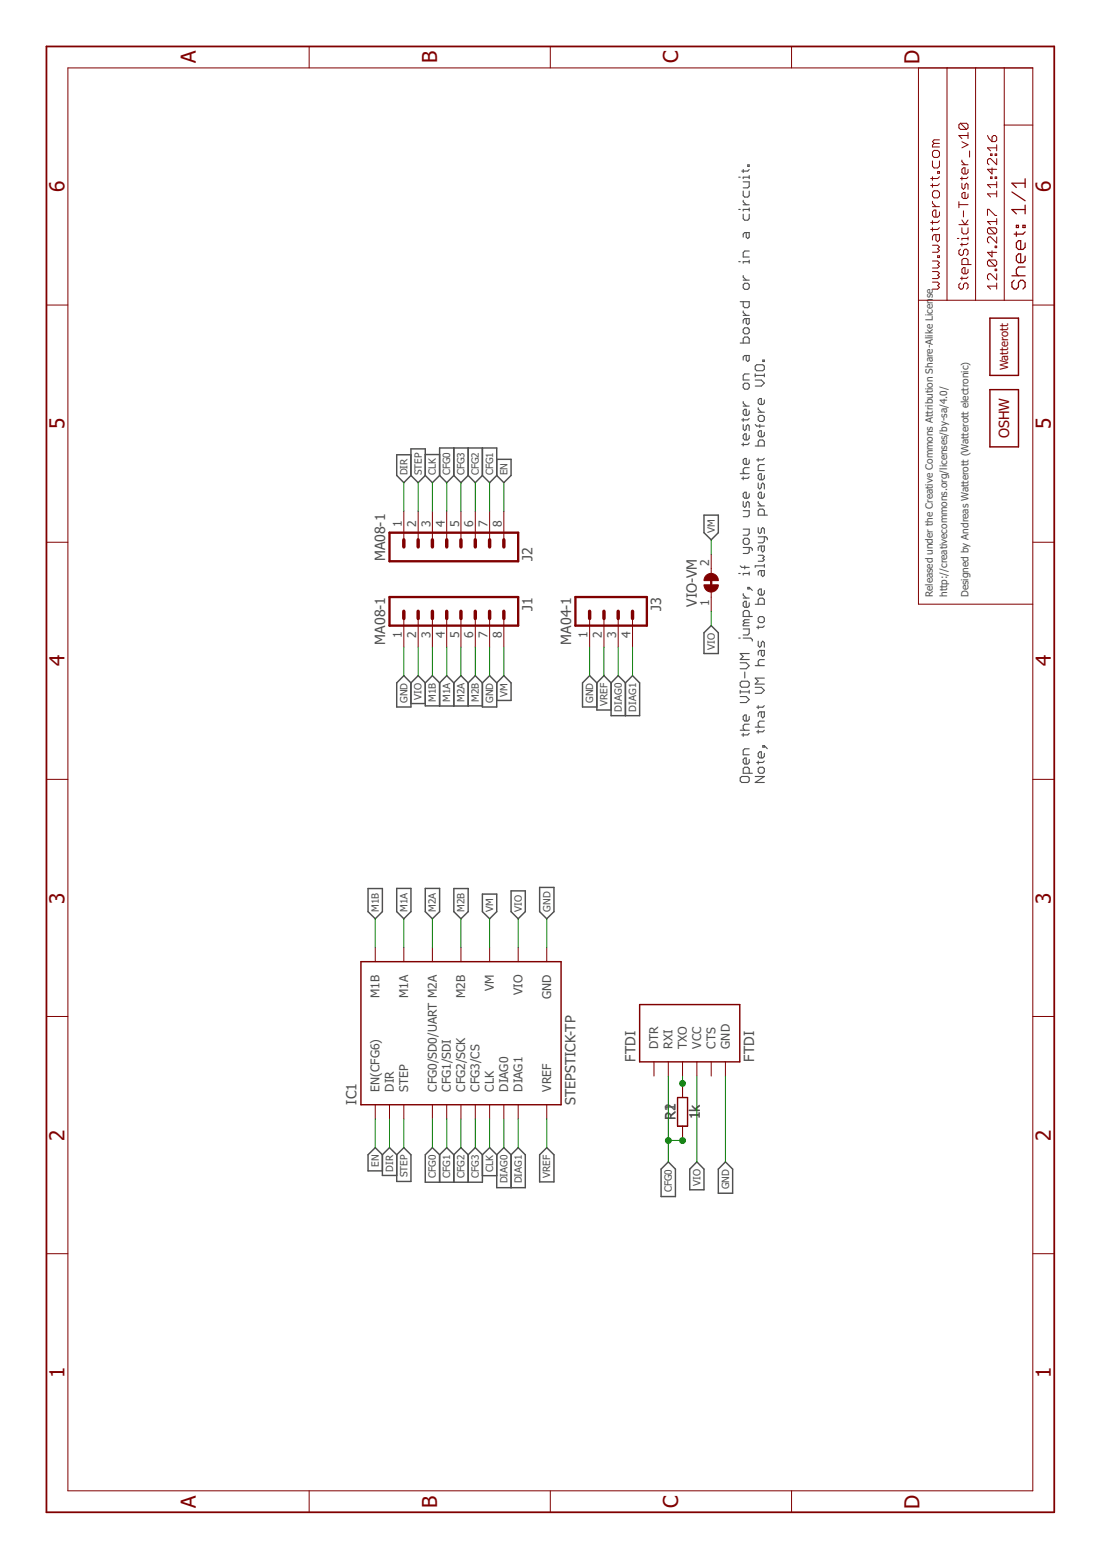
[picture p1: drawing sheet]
<?xml version="1.0" encoding="utf-8"?>
<!DOCTYPE eagle SYSTEM "eagle.dtd">
<eagle version="7.7.0">
<drawing>
<settings>
<setting alwaysvectorfont="no"/>
<setting verticaltext="up"/>
</settings>
<grid distance="0.1" unitdist="inch" unit="inch" style="lines" multiple="1" display="no" altdistance="0.01" altunitdist="inch" altunit="inch"/>
<schematic xreflabel="%F%N/%S.%C%R" xrefpart="/%S.%C%R">
<libraries>
<library name="we-symbol">
<symbols>
<symbol name="A4L-LOC">
<wire x1="256.54" y1="3.81" x2="256.54" y2="8.89" width="0.1016" layer="94"/>
<wire x1="256.54" y1="8.89" x2="256.54" y2="13.97" width="0.1016" layer="94"/>
<wire x1="256.54" y1="13.97" x2="256.54" y2="19.05" width="0.1016" layer="94"/>
<wire x1="256.54" y1="19.05" x2="256.54" y2="24.13" width="0.1016" layer="94"/>
<wire x1="161.29" y1="3.81" x2="161.29" y2="24.13" width="0.1016" layer="94"/>
<wire x1="161.29" y1="24.13" x2="215.265" y2="24.13" width="0.1016" layer="94"/>
<wire x1="215.265" y1="24.13" x2="256.54" y2="24.13" width="0.1016" layer="94"/>
<wire x1="246.38" y1="3.81" x2="246.38" y2="8.89" width="0.1016" layer="94"/>
<wire x1="246.38" y1="8.89" x2="256.54" y2="8.89" width="0.1016" layer="94"/>
<wire x1="246.38" y1="8.89" x2="215.265" y2="8.89" width="0.1016" layer="94"/>
<wire x1="215.265" y1="8.89" x2="215.265" y2="3.81" width="0.1016" layer="94"/>
<wire x1="215.265" y1="8.89" x2="215.265" y2="13.97" width="0.1016" layer="94"/>
<wire x1="215.265" y1="13.97" x2="256.54" y2="13.97" width="0.1016" layer="94"/>
<wire x1="215.265" y1="13.97" x2="215.265" y2="19.05" width="0.1016" layer="94"/>
<wire x1="215.265" y1="19.05" x2="256.54" y2="19.05" width="0.1016" layer="94"/>
<wire x1="215.265" y1="19.05" x2="215.265" y2="24.13" width="0.1016" layer="94"/>
<frame x1="0" y1="0" x2="260.35" y2="179.07" columns="6" rows="4" layer="94"/>
<text x="217.17" y="15.24" size="1.778" layer="94" font="vector">&gt;DRAWING_NAME</text>
<text x="217.17" y="10.16" size="1.778" layer="94" font="vector">&gt;LAST_DATE_TIME</text>
<text x="230.505" y="5.08" size="2.54" layer="94" font="vector">&gt;SHEET</text>
<text x="217.17" y="5.08" size="2.54" layer="94" font="vector">Sheet:</text>
<text x="217.17" y="20.32" size="2.032" layer="94" font="vector">www.watterott.com</text>
</symbol>
<symbol name="OSHW_LOGO">
<wire x1="5.08" y1="2.54" x2="5.08" y2="-2.54" width="0.254" layer="94"/>
<wire x1="5.08" y1="-2.54" x2="-5.08" y2="-2.54" width="0.254" layer="94"/>
<wire x1="-5.08" y1="-2.54" x2="-5.08" y2="2.54" width="0.254" layer="94"/>
<wire x1="-5.08" y1="2.54" x2="5.08" y2="2.54" width="0.254" layer="94"/>
<text x="0" y="0" size="1.778" layer="94" align="center">OSHW</text>
</symbol>
<symbol name="WE_LOGO">
<wire x1="5.08" y1="2.54" x2="5.08" y2="-2.54" width="0.254" layer="94"/>
<wire x1="5.08" y1="-2.54" x2="-5.08" y2="-2.54" width="0.254" layer="94"/>
<wire x1="-5.08" y1="-2.54" x2="-5.08" y2="2.54" width="0.254" layer="94"/>
<wire x1="-5.08" y1="2.54" x2="5.08" y2="2.54" width="0.254" layer="94"/>
<text x="0" y="0" size="1.4224" layer="94" align="center">Watterott</text>
</symbol>
</symbols>
<devicesets>
<deviceset name="FRAME-A4L" prefix="FRAME">
<gates>
<gate name="F" symbol="A4L-LOC" x="0" y="0"/>
</gates>
<devices>
<device name="">
<technologies>
<technology name=""/>
</technologies>
</device>
</devices>
</deviceset>
<deviceset name="OSHW_LOGO" prefix="LOGO">
<gates>
<gate name="L" symbol="OSHW_LOGO" x="0" y="0"/>
</gates>
<devices>
<device name="X0100" package="OSHW_6X100">
<technologies>
<technology name=""/>
</technologies>
</device>
<device name="X0150" package="OSHW_6X150">
<technologies>
<technology name=""/>
</technologies>
</device>
<device name="X0200" package="OSHW_6X200">
<technologies>
<technology name=""/>
</technologies>
</device>
<device name="X0070" package="OSHW_6X70">
<technologies>
<technology name=""/>
</technologies>
</device>
</devices>
</deviceset>
<deviceset name="LOGO" prefix="LOGO">
<gates>
<gate name="L" symbol="WE_LOGO" x="0" y="0"/>
</gates>
<devices>
<device name="-PLACE" package="LOGO_TPLACE">
<technologies>
<technology name=""/>
</technologies>
</device>
<device name="-LAYER" package="LOGO_TOP">
<technologies>
<technology name=""/>
</technologies>
</device>
<device name="-STOP" package="LOGO_STOP">
<technologies>
<technology name=""/>
</technologies>
</device>
<device name="-S_STOP" package="SPARK_STOP">
<technologies>
<technology name=""/>
</technologies>
</device>
<device name="-S_LAYER" package="SPARK_TOP">
<technologies>
<technology name=""/>
</technologies>
</device>
<device name="-S_PLACE_M" package="SPARK_TPLACE_M">
<technologies>
<technology name=""/>
</technologies>
</device>
<device name="-S_PLACE_S" package="SPARK_TPLACE_S">
<technologies>
<technology name=""/>
</technologies>
</device>
</devices>
</deviceset>
</devicesets>
</library>
<library name="we-board">
<symbols>
<symbol name="STEPSTICK">
<wire x1="-12.7" y1="17.78" x2="-12.7" y2="-17.78" width="0.254" layer="94"/>
<wire x1="-12.7" y1="-17.78" x2="12.7" y2="-17.78" width="0.254" layer="94"/>
<wire x1="12.7" y1="-17.78" x2="12.7" y2="17.78" width="0.254" layer="94"/>
<wire x1="12.7" y1="17.78" x2="-12.7" y2="17.78" width="0.254" layer="94"/>
<text x="-12.7" y="20.32" size="1.778" layer="95" align="top-left">&gt;NAME</text>
<text x="-12.7" y="-20.32" size="1.778" layer="95">&gt;Value</text>
<pin name="DIR" x="-15.24" y="12.7" visible="pin" length="short"/>
<pin name="STEP" x="-15.24" y="10.16" visible="pin" length="short"/>
<pin name="CFG1/SDI" x="-15.24" y="2.54" visible="pin" length="short"/>
<pin name="CFG2/SCK" x="-15.24" y="0" visible="pin" length="short"/>
<pin name="CFG3/CS" x="-15.24" y="-2.54" visible="pin" length="short"/>
<pin name="DIAG0" x="-15.24" y="-7.62" visible="pin" length="short"/>
<pin name="EN(CFG6)" x="-15.24" y="15.24" visible="pin" length="short"/>
<pin name="VM" x="15.24" y="-5.08" visible="pin" length="short" direction="pwr" rot="R180"/>
<pin name="VIO" x="15.24" y="-10.16" visible="pin" length="short" direction="pwr" rot="R180"/>
<pin name="GND" x="15.24" y="-15.24" visible="pin" length="short" direction="pwr" rot="R180"/>
<pin name="M1A" x="15.24" y="10.16" visible="pin" length="short" direction="out" rot="R180"/>
<pin name="DIAG1" x="-15.24" y="-10.16" visible="pin" length="short"/>
<pin name="M2A" x="15.24" y="5.08" visible="pin" length="short" direction="out" rot="R180"/>
<pin name="M1B" x="15.24" y="15.24" visible="pin" length="short" direction="out" rot="R180"/>
<pin name="M2B" x="15.24" y="0" visible="pin" length="short" direction="out" rot="R180"/>
<pin name="VREF" x="-15.24" y="-15.24" visible="pin" length="short" direction="pas"/>
<pin name="CFG0/SD0/UART" x="-15.24" y="5.08" visible="pin" length="short"/>
<pin name="CLK" x="-15.24" y="-5.08" visible="pin" length="short"/>
</symbol>
<symbol name="FTDI">
<wire x1="-5.08" y1="10.16" x2="-5.08" y2="-7.62" width="0.254" layer="94"/>
<wire x1="-5.08" y1="-7.62" x2="5.08" y2="-7.62" width="0.254" layer="94"/>
<wire x1="5.08" y1="-7.62" x2="5.08" y2="10.16" width="0.254" layer="94"/>
<wire x1="5.08" y1="10.16" x2="-5.08" y2="10.16" width="0.254" layer="94"/>
<text x="-5.08" y="12.7" size="1.778" layer="95" align="top-left">&gt;NAME</text>
<text x="-5.08" y="-10.16" size="1.778" layer="95">&gt;Value</text>
<pin name="DTR" x="-7.62" y="7.62" visible="pin" length="short"/>
<pin name="RXI" x="-7.62" y="5.08" visible="pin" length="short"/>
<pin name="TXO" x="-7.62" y="2.54" visible="pin" length="short"/>
<pin name="VCC" x="-7.62" y="0" visible="pin" length="short" direction="pwr"/>
<pin name="CTS" x="-7.62" y="-2.54" visible="pin" length="short"/>
<pin name="GND" x="-7.62" y="-5.08" visible="pin" length="short" direction="pwr"/>
</symbol>
</symbols>
<devicesets>
<deviceset name="STEPSTICK" prefix="B">
<gates>
<gate name="BOARD" symbol="STEPSTICK" x="0" y="0"/>
</gates>
<devices>
<device name="-TP" package="STEPSTICK_TP">
<connects>
<connect gate="BOARD" pin="CFG0/SD0/UART" pad="NC/CFG0"/>
<connect gate="BOARD" pin="CFG1/SDI" pad="CFG1"/>
<connect gate="BOARD" pin="CFG2/SCK" pad="CFG2"/>
<connect gate="BOARD" pin="CFG3/CS" pad="CFG3"/>
<connect gate="BOARD" pin="CLK" pad="NC/CLK"/>
<connect gate="BOARD" pin="DIAG0" pad="DIAG0"/>
<connect gate="BOARD" pin="DIAG1" pad="DIAG1"/>
<connect gate="BOARD" pin="DIR" pad="DIR"/>
<connect gate="BOARD" pin="EN(CFG6)" pad="EN"/>
<connect gate="BOARD" pin="GND" pad="GND@1 GND@2"/>
<connect gate="BOARD" pin="M1A" pad="M1A"/>
<connect gate="BOARD" pin="M1B" pad="M1B"/>
<connect gate="BOARD" pin="M2A" pad="M2A"/>
<connect gate="BOARD" pin="M2B" pad="M2B"/>
<connect gate="BOARD" pin="STEP" pad="STEP"/>
<connect gate="BOARD" pin="VIO" pad="VIO"/>
<connect gate="BOARD" pin="VM" pad="VM"/>
<connect gate="BOARD" pin="VREF" pad="VREF"/>
</connects>
<technologies>
<technology name=""/>
</technologies>
</device>
<device name="-TEST" package="STEPSTICK-TEST">
<connects>
<connect gate="BOARD" pin="CFG0/SD0/UART" pad="NC/CFG0"/>
<connect gate="BOARD" pin="CFG1/SDI" pad="CFG1"/>
<connect gate="BOARD" pin="CFG2/SCK" pad="CFG2"/>
<connect gate="BOARD" pin="CFG3/CS" pad="CFG3"/>
<connect gate="BOARD" pin="CLK" pad="NC/CLK"/>
<connect gate="BOARD" pin="DIAG0" pad="DIAG0"/>
<connect gate="BOARD" pin="DIAG1" pad="DIAG1"/>
<connect gate="BOARD" pin="DIR" pad="DIR"/>
<connect gate="BOARD" pin="EN(CFG6)" pad="EN"/>
<connect gate="BOARD" pin="GND" pad="GND@1 GND@2"/>
<connect gate="BOARD" pin="M1A" pad="M1A"/>
<connect gate="BOARD" pin="M1B" pad="M1B"/>
<connect gate="BOARD" pin="M2A" pad="M2A"/>
<connect gate="BOARD" pin="M2B" pad="M2B"/>
<connect gate="BOARD" pin="STEP" pad="STEP"/>
<connect gate="BOARD" pin="VIO" pad="VIO"/>
<connect gate="BOARD" pin="VM" pad="VM"/>
<connect gate="BOARD" pin="VREF" pad="VREF"/>
</connects>
<technologies>
<technology name=""/>
</technologies>
</device>
</devices>
</deviceset>
<deviceset name="FTDI" prefix="J">
<gates>
<gate name="J" symbol="FTDI" x="0" y="0"/>
</gates>
<devices>
<device name="" package="FTDI">
<connects>
<connect gate="J" pin="CTS" pad="2-CTS"/>
<connect gate="J" pin="DTR" pad="6-DTR"/>
<connect gate="J" pin="GND" pad="1-GND"/>
<connect gate="J" pin="RXI" pad="5-RXI"/>
<connect gate="J" pin="TXO" pad="4-TXO"/>
<connect gate="J" pin="VCC" pad="3-VCC"/>
</connects>
<technologies>
<technology name=""/>
</technologies>
</device>
<device name="-SMD" package="FTDI_SMD">
<connects>
<connect gate="J" pin="CTS" pad="2-CTS"/>
<connect gate="J" pin="DTR" pad="6-DTR"/>
<connect gate="J" pin="GND" pad="1-GND"/>
<connect gate="J" pin="RXI" pad="5-RXI"/>
<connect gate="J" pin="TXO" pad="4-TXO"/>
<connect gate="J" pin="VCC" pad="3-VCC"/>
</connects>
<technologies>
<technology name=""/>
</technologies>
</device>
<device name="-SMDNC" package="FTDI_SMDNC">
<connects>
<connect gate="J" pin="CTS" pad="2-CTS"/>
<connect gate="J" pin="DTR" pad="6-DTR"/>
<connect gate="J" pin="GND" pad="1-GND"/>
<connect gate="J" pin="RXI" pad="5-RXI"/>
<connect gate="J" pin="TXO" pad="4-TXO"/>
<connect gate="J" pin="VCC" pad="3-VCC"/>
</connects>
<technologies>
<technology name=""/>
</technologies>
</device>
</devices>
</deviceset>
</devicesets>
</library>
<library name="we-con">
<symbols>
<symbol name="MA08-1">
<wire x1="3.81" y1="-10.16" x2="-1.27" y2="-10.16" width="0.4064" layer="94"/>
<wire x1="1.27" y1="-2.54" x2="2.54" y2="-2.54" width="0.6096" layer="94"/>
<wire x1="1.27" y1="-5.08" x2="2.54" y2="-5.08" width="0.6096" layer="94"/>
<wire x1="1.27" y1="-7.62" x2="2.54" y2="-7.62" width="0.6096" layer="94"/>
<wire x1="1.27" y1="2.54" x2="2.54" y2="2.54" width="0.6096" layer="94"/>
<wire x1="1.27" y1="0" x2="2.54" y2="0" width="0.6096" layer="94"/>
<wire x1="1.27" y1="10.16" x2="2.54" y2="10.16" width="0.6096" layer="94"/>
<wire x1="1.27" y1="7.62" x2="2.54" y2="7.62" width="0.6096" layer="94"/>
<wire x1="1.27" y1="5.08" x2="2.54" y2="5.08" width="0.6096" layer="94"/>
<wire x1="-1.27" y1="12.7" x2="-1.27" y2="-10.16" width="0.4064" layer="94"/>
<wire x1="3.81" y1="-10.16" x2="3.81" y2="12.7" width="0.4064" layer="94"/>
<wire x1="-1.27" y1="12.7" x2="3.81" y2="12.7" width="0.4064" layer="94"/>
<text x="-1.27" y="-12.7" size="1.778" layer="96">&gt;VALUE</text>
<text x="-1.27" y="13.462" size="1.778" layer="95">&gt;NAME</text>
<pin name="1" x="7.62" y="-7.62" visible="pad" length="middle" direction="pas" swaplevel="1" rot="R180"/>
<pin name="2" x="7.62" y="-5.08" visible="pad" length="middle" direction="pas" swaplevel="1" rot="R180"/>
<pin name="3" x="7.62" y="-2.54" visible="pad" length="middle" direction="pas" swaplevel="1" rot="R180"/>
<pin name="4" x="7.62" y="0" visible="pad" length="middle" direction="pas" swaplevel="1" rot="R180"/>
<pin name="5" x="7.62" y="2.54" visible="pad" length="middle" direction="pas" swaplevel="1" rot="R180"/>
<pin name="6" x="7.62" y="5.08" visible="pad" length="middle" direction="pas" swaplevel="1" rot="R180"/>
<pin name="7" x="7.62" y="7.62" visible="pad" length="middle" direction="pas" swaplevel="1" rot="R180"/>
<pin name="8" x="7.62" y="10.16" visible="pad" length="middle" direction="pas" swaplevel="1" rot="R180"/>
</symbol>
<symbol name="MA04-1">
<wire x1="3.81" y1="-7.62" x2="-1.27" y2="-7.62" width="0.4064" layer="94"/>
<wire x1="1.27" y1="0" x2="2.54" y2="0" width="0.6096" layer="94"/>
<wire x1="1.27" y1="-2.54" x2="2.54" y2="-2.54" width="0.6096" layer="94"/>
<wire x1="1.27" y1="-5.08" x2="2.54" y2="-5.08" width="0.6096" layer="94"/>
<wire x1="-1.27" y1="5.08" x2="-1.27" y2="-7.62" width="0.4064" layer="94"/>
<wire x1="3.81" y1="-7.62" x2="3.81" y2="5.08" width="0.4064" layer="94"/>
<wire x1="-1.27" y1="5.08" x2="3.81" y2="5.08" width="0.4064" layer="94"/>
<wire x1="1.27" y1="2.54" x2="2.54" y2="2.54" width="0.6096" layer="94"/>
<text x="-1.27" y="-10.16" size="1.778" layer="96">&gt;VALUE</text>
<text x="-1.27" y="5.842" size="1.778" layer="95">&gt;NAME</text>
<pin name="1" x="7.62" y="-5.08" visible="pad" length="middle" direction="pas" swaplevel="1" rot="R180"/>
<pin name="2" x="7.62" y="-2.54" visible="pad" length="middle" direction="pas" swaplevel="1" rot="R180"/>
<pin name="3" x="7.62" y="0" visible="pad" length="middle" direction="pas" swaplevel="1" rot="R180"/>
<pin name="4" x="7.62" y="2.54" visible="pad" length="middle" direction="pas" swaplevel="1" rot="R180"/>
</symbol>
</symbols>
<devicesets>
<deviceset name="MA08-1" prefix="J">
<gates>
<gate name="J" symbol="MA08-1" x="0" y="0"/>
</gates>
<devices>
<device name="" package="MA08-1">
<connects>
<connect gate="J" pin="1" pad="1"/>
<connect gate="J" pin="2" pad="2"/>
<connect gate="J" pin="3" pad="3"/>
<connect gate="J" pin="4" pad="4"/>
<connect gate="J" pin="5" pad="5"/>
<connect gate="J" pin="6" pad="6"/>
<connect gate="J" pin="7" pad="7"/>
<connect gate="J" pin="8" pad="8"/>
</connects>
<technologies>
<technology name=""/>
</technologies>
</device>
</devices>
</deviceset>
<deviceset name="MA04-1" prefix="J">
<gates>
<gate name="J" symbol="MA04-1" x="0" y="0"/>
</gates>
<devices>
<device name="" package="MA04-1">
<connects>
<connect gate="J" pin="1" pad="1"/>
<connect gate="J" pin="2" pad="2"/>
<connect gate="J" pin="3" pad="3"/>
<connect gate="J" pin="4" pad="4"/>
</connects>
<technologies>
<technology name=""/>
</technologies>
</device>
</devices>
</deviceset>
</devicesets>
</library>
<library name="we-rcl">
<symbols>
<symbol name="RESISTOR">
<pin name="1" x="-5.08" y="0" visible="off" length="short" direction="pas" swaplevel="1"/>
<pin name="2" x="5.08" y="0" visible="off" length="short" direction="pas" swaplevel="1" rot="R180"/>
<wire x1="-2.54" y1="0.889" x2="2.54" y2="0.889" width="0.2032" layer="94"/>
<wire x1="2.54" y1="0.889" x2="2.54" y2="-0.889" width="0.2032" layer="94"/>
<wire x1="2.54" y1="-0.889" x2="-2.54" y2="-0.889" width="0.2032" layer="94"/>
<wire x1="-2.54" y1="-0.889" x2="-2.54" y2="0.889" width="0.2032" layer="94"/>
<text x="0" y="1.27" size="1.778" layer="95" align="bottom-center">&gt;NAME</text>
<text x="0" y="-1.27" size="1.778" layer="96" align="top-center">&gt;VALUE</text>
</symbol>
<symbol name="JUMPER2">
<wire x1="0.381" y1="0.635" x2="0.381" y2="-0.635" width="1.27" layer="94" curve="-180" cap="flat"/>
<wire x1="-0.381" y1="-0.635" x2="-0.381" y2="0.635" width="1.27" layer="94" curve="-180" cap="flat"/>
<wire x1="2.54" y1="0" x2="1.651" y2="0" width="0.1524" layer="94"/>
<wire x1="-2.54" y1="0" x2="-1.651" y2="0" width="0.1524" layer="94"/>
<text x="0" y="2.54" size="1.778" layer="95" align="bottom-center">&gt;NAME</text>
<pin name="2" x="5.08" y="0" visible="pad" length="short" direction="pas" rot="R180"/>
<pin name="1" x="-5.08" y="0" visible="pad" length="short" direction="pas"/>
</symbol>
</symbols>
<devicesets>
<deviceset name="RESISTOR" prefix="R" uservalue="yes">
<gates>
<gate name="R" symbol="RESISTOR" x="0" y="0"/>
</gates>
<devices>
<device name="-0603" package="C0603">
<connects>
<connect gate="R" pin="1" pad="1"/>
<connect gate="R" pin="2" pad="2"/>
</connects>
<technologies>
<technology name=""/>
</technologies>
</device>
<device name="-0805" package="C0805">
<connects>
<connect gate="R" pin="1" pad="1"/>
<connect gate="R" pin="2" pad="2"/>
</connects>
<technologies>
<technology name=""/>
</technologies>
</device>
<device name="-0402" package="C0402">
<connects>
<connect gate="R" pin="1" pad="1"/>
<connect gate="R" pin="2" pad="2"/>
</connects>
<technologies>
<technology name=""/>
</technologies>
</device>
<device name="-1206" package="C1206">
<connects>
<connect gate="R" pin="1" pad="1"/>
<connect gate="R" pin="2" pad="2"/>
</connects>
<technologies>
<technology name=""/>
</technologies>
</device>
<device name="-0201" package="C0201">
<connects>
<connect gate="R" pin="1" pad="1"/>
<connect gate="R" pin="2" pad="2"/>
</connects>
<technologies>
<technology name=""/>
</technologies>
</device>
<device name="-1210" package="C1210">
<connects>
<connect gate="R" pin="1" pad="1"/>
<connect gate="R" pin="2" pad="2"/>
</connects>
<technologies>
<technology name=""/>
</technologies>
</device>
<device name="-1808" package="C1808">
<connects>
<connect gate="R" pin="1" pad="1"/>
<connect gate="R" pin="2" pad="2"/>
</connects>
<technologies>
<technology name=""/>
</technologies>
</device>
<device name="-1812" package="C1812">
<connects>
<connect gate="R" pin="1" pad="1"/>
<connect gate="R" pin="2" pad="2"/>
</connects>
<technologies>
<technology name=""/>
</technologies>
</device>
<device name="-1825" package="C1825">
<connects>
<connect gate="R" pin="1" pad="1"/>
<connect gate="R" pin="2" pad="2"/>
</connects>
<technologies>
<technology name=""/>
</technologies>
</device>
<device name="-07" package="R0207/7">
<connects>
<connect gate="R" pin="1" pad="1"/>
<connect gate="R" pin="2" pad="2"/>
</connects>
<technologies>
<technology name=""/>
</technologies>
</device>
<device name="-10" package="R0207/10">
<connects>
<connect gate="R" pin="1" pad="1"/>
<connect gate="R" pin="2" pad="2"/>
</connects>
<technologies>
<technology name=""/>
</technologies>
</device>
<device name="-12" package="R0207/12">
<connects>
<connect gate="R" pin="1" pad="1"/>
<connect gate="R" pin="2" pad="2"/>
</connects>
<technologies>
<technology name=""/>
</technologies>
</device>
<device name="-15" package="R0207/15">
<connects>
<connect gate="R" pin="1" pad="1"/>
<connect gate="R" pin="2" pad="2"/>
</connects>
<technologies>
<technology name=""/>
</technologies>
</device>
<device name="10LP" package="R0207/10-LARGE_PADS">
<connects>
<connect gate="R" pin="1" pad="1"/>
<connect gate="R" pin="2" pad="2"/>
</connects>
<technologies>
<technology name=""/>
</technologies>
</device>
</devices>
</deviceset>
<deviceset name="JUMPER2" prefix="J">
<gates>
<gate name="J" symbol="JUMPER2" x="0" y="0"/>
</gates>
<devices>
<device name="-0603" package="JUMPER2-0603">
<connects>
<connect gate="J" pin="1" pad="1"/>
<connect gate="J" pin="2" pad="2"/>
</connects>
<technologies>
<technology name=""/>
</technologies>
</device>
<device name="-0603-NC" package="JUMPER2-0603_NC">
<connects>
<connect gate="J" pin="1" pad="1"/>
<connect gate="J" pin="2" pad="2"/>
</connects>
<technologies>
<technology name=""/>
</technologies>
</device>
<device name="-0402" package="JUMPER2-0402">
<connects>
<connect gate="J" pin="1" pad="1"/>
<connect gate="J" pin="2" pad="2"/>
</connects>
<technologies>
<technology name=""/>
</technologies>
</device>
<device name="-0402-NC" package="JUMPER2-0402_NC">
<connects>
<connect gate="J" pin="1" pad="1"/>
<connect gate="J" pin="2" pad="2"/>
</connects>
<technologies>
<technology name=""/>
</technologies>
</device>
<device name="-0201" package="JUMPER2-0201">
<connects>
<connect gate="J" pin="1" pad="1"/>
<connect gate="J" pin="2" pad="2"/>
</connects>
<technologies>
<technology name=""/>
</technologies>
</device>
<device name="-0201-NC" package="JUMPER2-0201_NC">
<connects>
<connect gate="J" pin="1" pad="1"/>
<connect gate="J" pin="2" pad="2"/>
</connects>
<technologies>
<technology name=""/>
</technologies>
</device>
</devices>
</deviceset>
</devicesets>
</library>
</libraries>
<attributes>
</attributes>
<variantdefs>
</variantdefs>
<classes>
<class number="0" name="default" width="0" drill="0">
</class>
</classes>
<parts>
<part name="FRAME1" library="we-symbol" deviceset="FRAME-A4L" device=""/>
<part name="IC1" library="we-board" deviceset="STEPSTICK" device="-TP"/>
<part name="LOGO1" library="we-symbol" deviceset="OSHW_LOGO" device="X0070"/>
<part name="LOGO2" library="we-symbol" deviceset="LOGO" device="-S_PLACE_S"/>
<part name="FTDI" library="we-board" deviceset="FTDI" device=""/>
<part name="J1" library="we-con" deviceset="MA08-1" device=""/>
<part name="J2" library="we-con" deviceset="MA08-1" device=""/>
<part name="R1" library="we-rcl" deviceset="RESISTOR" device="-07" value="1k"/>
<part name="VIO-VM" library="we-rcl" deviceset="JUMPER2" device="-0603-NC"/>
<part name="R2" library="we-rcl" deviceset="RESISTOR" device="-0805" value="1k"/>
<part name="J3" library="we-con" deviceset="MA04-1" device=""/>
</parts>
<sheets>
<sheet>
<plain>
<text x="162.56" y="21.59" size="1.27" layer="95">Released under the Creative Commons Attribution Share-Alike License</text>
<text x="162.56" y="19.05" size="1.27" layer="95">http://creativecommons.org/licenses/by-sa/4.0/</text>
<text x="162.56" y="15.24" size="1.27" layer="95">Designed by Andreas Watterott (Watterott electronic)</text>
<wire x1="164.465" y1="60.96" x2="165.735" y2="60.96" width="0.4064" layer="94"/>
<text x="129.54" y="55.88" size="1.778" layer="95" font="vector" ratio="10" align="top-left">Open the VIO-VM jumper, if you use the tester on a board or in a circuit.
Note, that VM has to be always present before VIO.</text>
</plain>
<instances>
<instance part="FRAME1" gate="F" x="0" y="0"/>
<instance part="IC1" gate="BOARD" x="85.09" y="105.41"/>
<instance part="LOGO1" gate="L" x="194.31" y="8.89"/>
<instance part="LOGO2" gate="L" x="207.01" y="8.89"/>
<instance part="FTDI" gate="J" x="85.09" y="63.5"/>
<instance part="J1" gate="J" x="161.29" y="107.95" rot="R180"/>
<instance part="J2" gate="J" x="170.18" y="107.95" rot="MR180"/>
<instance part="R1" gate="R" x="71.12" y="66.04"/>
<instance part="VIO-VM" gate="J" x="165.1" y="60.96"/>
<instance part="R2" gate="R" x="71.12" y="66.04"/>
<instance part="J3" gate="J" x="161.29" y="77.47" rot="R180"/>
</instances>
<busses>
</busses>
<nets>
<net name="CFG1" class="0">
<segment>
<pinref part="IC1" gate="BOARD" pin="CFG1/SDI"/>
<wire x1="69.85" y1="107.95" x2="64.77" y2="107.95" width="0.1524" layer="91"/>
<label x="64.77" y="107.95" size="1.27" layer="95" rot="R180" xref="yes"/>
</segment>
<segment>
<wire x1="177.8" y1="100.33" x2="182.88" y2="100.33" width="0.1524" layer="91"/>
<label x="182.88" y="100.33" size="1.27" layer="95" xref="yes"/>
<pinref part="J2" gate="J" pin="7"/>
</segment>
</net>
<net name="STEP" class="0">
<segment>
<pinref part="IC1" gate="BOARD" pin="STEP"/>
<wire x1="64.77" y1="115.57" x2="69.85" y2="115.57" width="0.1524" layer="91"/>
<label x="64.77" y="115.57" size="1.27" layer="95" rot="R180" xref="yes"/>
</segment>
<segment>
<wire x1="182.88" y1="113.03" x2="177.8" y2="113.03" width="0.1524" layer="91"/>
<label x="182.88" y="113.03" size="1.27" layer="95" xref="yes"/>
<pinref part="J2" gate="J" pin="2"/>
</segment>
</net>
<net name="DIR" class="0">
<segment>
<pinref part="IC1" gate="BOARD" pin="DIR"/>
<wire x1="64.77" y1="118.11" x2="69.85" y2="118.11" width="0.1524" layer="91"/>
<label x="64.77" y="118.11" size="1.27" layer="95" rot="R180" xref="yes"/>
</segment>
<segment>
<wire x1="182.88" y1="115.57" x2="177.8" y2="115.57" width="0.1524" layer="91"/>
<label x="182.88" y="115.57" size="1.27" layer="95" xref="yes"/>
<pinref part="J2" gate="J" pin="1"/>
</segment>
</net>
<net name="EN" class="0">
<segment>
<pinref part="IC1" gate="BOARD" pin="EN(CFG6)"/>
<wire x1="64.77" y1="120.65" x2="69.85" y2="120.65" width="0.1524" layer="91"/>
<label x="64.77" y="120.65" size="1.27" layer="95" rot="R180" xref="yes"/>
</segment>
<segment>
<wire x1="182.88" y1="97.79" x2="177.8" y2="97.79" width="0.1524" layer="91"/>
<label x="182.88" y="97.79" size="1.27" layer="95" xref="yes"/>
<pinref part="J2" gate="J" pin="8"/>
</segment>
</net>
<net name="CFG2" class="0">
<segment>
<pinref part="IC1" gate="BOARD" pin="CFG2/SCK"/>
<wire x1="64.77" y1="105.41" x2="69.85" y2="105.41" width="0.1524" layer="91"/>
<label x="64.77" y="105.41" size="1.27" layer="95" rot="R180" xref="yes"/>
</segment>
<segment>
<wire x1="182.88" y1="102.87" x2="177.8" y2="102.87" width="0.1524" layer="91"/>
<label x="182.88" y="102.87" size="1.27" layer="95" xref="yes"/>
<pinref part="J2" gate="J" pin="6"/>
</segment>
</net>
<net name="CFG3" class="0">
<segment>
<pinref part="IC1" gate="BOARD" pin="CFG3/CS"/>
<wire x1="64.77" y1="102.87" x2="69.85" y2="102.87" width="0.1524" layer="91"/>
<label x="64.77" y="102.87" size="1.27" layer="95" rot="R180" xref="yes"/>
</segment>
<segment>
<wire x1="182.88" y1="105.41" x2="177.8" y2="105.41" width="0.1524" layer="91"/>
<label x="182.88" y="105.41" size="1.27" layer="95" xref="yes"/>
<pinref part="J2" gate="J" pin="5"/>
</segment>
</net>
<net name="DIAG0" class="0">
<segment>
<pinref part="IC1" gate="BOARD" pin="DIAG0"/>
<wire x1="64.77" y1="97.79" x2="69.85" y2="97.79" width="0.1524" layer="91"/>
<label x="64.77" y="97.79" size="1.27" layer="95" rot="R180" xref="yes"/>
</segment>
<segment>
<wire x1="148.59" y1="77.47" x2="153.67" y2="77.47" width="0.1524" layer="91"/>
<label x="148.59" y="77.47" size="1.27" layer="95" rot="R180" xref="yes"/>
<pinref part="J3" gate="J" pin="3"/>
</segment>
</net>
<net name="DIAG1" class="0">
<segment>
<pinref part="IC1" gate="BOARD" pin="DIAG1"/>
<wire x1="64.77" y1="95.25" x2="69.85" y2="95.25" width="0.1524" layer="91"/>
<label x="64.77" y="95.25" size="1.27" layer="95" rot="R180" xref="yes"/>
</segment>
<segment>
<wire x1="148.59" y1="74.93" x2="153.67" y2="74.93" width="0.1524" layer="91"/>
<label x="148.59" y="74.93" size="1.27" layer="95" rot="R180" xref="yes"/>
<pinref part="J3" gate="J" pin="4"/>
</segment>
</net>
<net name="VREF" class="0">
<segment>
<pinref part="IC1" gate="BOARD" pin="VREF"/>
<wire x1="64.77" y1="90.17" x2="69.85" y2="90.17" width="0.1524" layer="91"/>
<label x="64.77" y="90.17" size="1.27" layer="95" rot="R180" xref="yes"/>
</segment>
<segment>
<wire x1="148.59" y1="80.01" x2="153.67" y2="80.01" width="0.1524" layer="91"/>
<label x="148.59" y="80.01" size="1.27" layer="95" rot="R180" xref="yes"/>
<pinref part="J3" gate="J" pin="2"/>
</segment>
</net>
<net name="CLK" class="0">
<segment>
<pinref part="IC1" gate="BOARD" pin="CLK"/>
<wire x1="64.77" y1="100.33" x2="69.85" y2="100.33" width="0.1524" layer="91"/>
<label x="64.77" y="100.33" size="1.27" layer="95" rot="R180" xref="yes"/>
</segment>
<segment>
<wire x1="182.88" y1="110.49" x2="177.8" y2="110.49" width="0.1524" layer="91"/>
<label x="182.88" y="110.49" size="1.27" layer="95" xref="yes"/>
<pinref part="J2" gate="J" pin="3"/>
</segment>
</net>
<net name="M1B" class="0">
<segment>
<pinref part="IC1" gate="BOARD" pin="M1B"/>
<wire x1="105.41" y1="120.65" x2="100.33" y2="120.65" width="0.1524" layer="91"/>
<label x="105.41" y="120.65" size="1.27" layer="95" xref="yes"/>
</segment>
<segment>
<wire x1="148.59" y1="110.49" x2="153.67" y2="110.49" width="0.1524" layer="91"/>
<label x="148.59" y="110.49" size="1.27" layer="95" rot="R180" xref="yes"/>
<pinref part="J1" gate="J" pin="3"/>
</segment>
</net>
<net name="M1A" class="0">
<segment>
<pinref part="IC1" gate="BOARD" pin="M1A"/>
<wire x1="105.41" y1="115.57" x2="100.33" y2="115.57" width="0.1524" layer="91"/>
<label x="105.41" y="115.57" size="1.27" layer="95" xref="yes"/>
</segment>
<segment>
<wire x1="148.59" y1="107.95" x2="153.67" y2="107.95" width="0.1524" layer="91"/>
<label x="148.59" y="107.95" size="1.27" layer="95" rot="R180" xref="yes"/>
<pinref part="J1" gate="J" pin="4"/>
</segment>
</net>
<net name="M2A" class="0">
<segment>
<pinref part="IC1" gate="BOARD" pin="M2A"/>
<wire x1="105.41" y1="110.49" x2="100.33" y2="110.49" width="0.1524" layer="91"/>
<label x="105.41" y="110.49" size="1.27" layer="95" xref="yes"/>
</segment>
<segment>
<wire x1="148.59" y1="105.41" x2="153.67" y2="105.41" width="0.1524" layer="91"/>
<label x="148.59" y="105.41" size="1.27" layer="95" rot="R180" xref="yes"/>
<pinref part="J1" gate="J" pin="5"/>
</segment>
</net>
<net name="M2B" class="0">
<segment>
<pinref part="IC1" gate="BOARD" pin="M2B"/>
<wire x1="105.41" y1="105.41" x2="100.33" y2="105.41" width="0.1524" layer="91"/>
<label x="105.41" y="105.41" size="1.27" layer="95" xref="yes"/>
</segment>
<segment>
<wire x1="148.59" y1="102.87" x2="153.67" y2="102.87" width="0.1524" layer="91"/>
<label x="148.59" y="102.87" size="1.27" layer="95" rot="R180" xref="yes"/>
<pinref part="J1" gate="J" pin="6"/>
</segment>
</net>
<net name="VM" class="0">
<segment>
<pinref part="IC1" gate="BOARD" pin="VM"/>
<wire x1="105.41" y1="100.33" x2="100.33" y2="100.33" width="0.1524" layer="91"/>
<label x="105.41" y="100.33" size="1.27" layer="95" xref="yes"/>
</segment>
<segment>
<wire x1="172.72" y1="60.96" x2="170.18" y2="60.96" width="0.1524" layer="91"/>
<label x="172.72" y="60.96" size="1.27" layer="95" xref="yes"/>
<pinref part="VIO-VM" gate="J" pin="2"/>
</segment>
<segment>
<wire x1="148.59" y1="97.79" x2="153.67" y2="97.79" width="0.1524" layer="91"/>
<label x="148.59" y="97.79" size="1.27" layer="95" rot="R180" xref="yes"/>
<pinref part="J1" gate="J" pin="8"/>
</segment>
</net>
<net name="VIO" class="0">
<segment>
<pinref part="IC1" gate="BOARD" pin="VIO"/>
<wire x1="105.41" y1="95.25" x2="100.33" y2="95.25" width="0.1524" layer="91"/>
<label x="105.41" y="95.25" size="1.27" layer="95" xref="yes"/>
</segment>
<segment>
<wire x1="157.48" y1="60.96" x2="160.02" y2="60.96" width="0.1524" layer="91"/>
<label x="157.48" y="60.96" size="1.27" layer="95" rot="R180" xref="yes"/>
<pinref part="VIO-VM" gate="J" pin="1"/>
</segment>
<segment>
<wire x1="62.23" y1="63.5" x2="77.47" y2="63.5" width="0.1524" layer="91"/>
<label x="62.23" y="63.5" size="1.27" layer="95" rot="R180" xref="yes"/>
<pinref part="FTDI" gate="J" pin="VCC"/>
</segment>
<segment>
<wire x1="148.59" y1="113.03" x2="153.67" y2="113.03" width="0.1524" layer="91"/>
<label x="148.59" y="113.03" size="1.27" layer="95" rot="R180" xref="yes"/>
<pinref part="J1" gate="J" pin="2"/>
</segment>
</net>
<net name="GND" class="0">
<segment>
<pinref part="IC1" gate="BOARD" pin="GND"/>
<wire x1="105.41" y1="90.17" x2="100.33" y2="90.17" width="0.1524" layer="91"/>
<label x="105.41" y="90.17" size="1.27" layer="95" xref="yes"/>
</segment>
<segment>
<wire x1="148.59" y1="115.57" x2="153.67" y2="115.57" width="0.1524" layer="91"/>
<label x="148.59" y="115.57" size="1.27" layer="95" rot="R180" xref="yes"/>
<pinref part="J1" gate="J" pin="1"/>
</segment>
<segment>
<wire x1="62.23" y1="58.42" x2="77.47" y2="58.42" width="0.1524" layer="91"/>
<label x="62.23" y="58.42" size="1.27" layer="95" rot="R180" xref="yes"/>
<pinref part="FTDI" gate="J" pin="GND"/>
</segment>
<segment>
<wire x1="148.59" y1="100.33" x2="153.67" y2="100.33" width="0.1524" layer="91"/>
<label x="148.59" y="100.33" size="1.27" layer="95" rot="R180" xref="yes"/>
<pinref part="J1" gate="J" pin="7"/>
</segment>
<segment>
<wire x1="148.59" y1="82.55" x2="153.67" y2="82.55" width="0.1524" layer="91"/>
<label x="148.59" y="82.55" size="1.27" layer="95" rot="R180" xref="yes"/>
<pinref part="J3" gate="J" pin="1"/>
</segment>
</net>
<net name="CFG0" class="0">
<segment>
<pinref part="IC1" gate="BOARD" pin="CFG0/SD0/UART"/>
<wire x1="64.77" y1="110.49" x2="69.85" y2="110.49" width="0.1524" layer="91"/>
<label x="64.77" y="110.49" size="1.27" layer="95" rot="R180" xref="yes"/>
</segment>
<segment>
<wire x1="62.23" y1="68.58" x2="66.04" y2="68.58" width="0.1524" layer="91"/>
<label x="62.23" y="68.58" size="1.27" layer="95" rot="R180" xref="yes"/>
<pinref part="R1" gate="R" pin="1"/>
<wire x1="66.04" y1="68.58" x2="77.47" y2="68.58" width="0.1524" layer="91"/>
<wire x1="66.04" y1="66.04" x2="66.04" y2="68.58" width="0.1524" layer="91"/>
<junction x="66.04" y="68.58"/>
<pinref part="FTDI" gate="J" pin="RXI"/>
<pinref part="R2" gate="R" pin="1"/>
<junction x="66.04" y="66.04"/>
</segment>
<segment>
<wire x1="182.88" y1="107.95" x2="177.8" y2="107.95" width="0.1524" layer="91"/>
<label x="182.88" y="107.95" size="1.27" layer="95" xref="yes"/>
<pinref part="J2" gate="J" pin="4"/>
</segment>
</net>
<net name="TX" class="0">
<segment>
<pinref part="R1" gate="R" pin="2"/>
<pinref part="FTDI" gate="J" pin="TXO"/>
<wire x1="76.2" y1="66.04" x2="77.47" y2="66.04" width="0.1524" layer="91"/>
<pinref part="R2" gate="R" pin="2"/>
<junction x="76.2" y="66.04"/>
</segment>
</net>
</nets>
</sheet>
</sheets>
</schematic>
</drawing>
<compatibility>
<note version="6.3" minversion="6.2.2" severity="warning">
Since Version 6.2.2 text objects can contain more than one line,
which will not be processed correctly with this version.
</note>
</compatibility>
</eagle>
